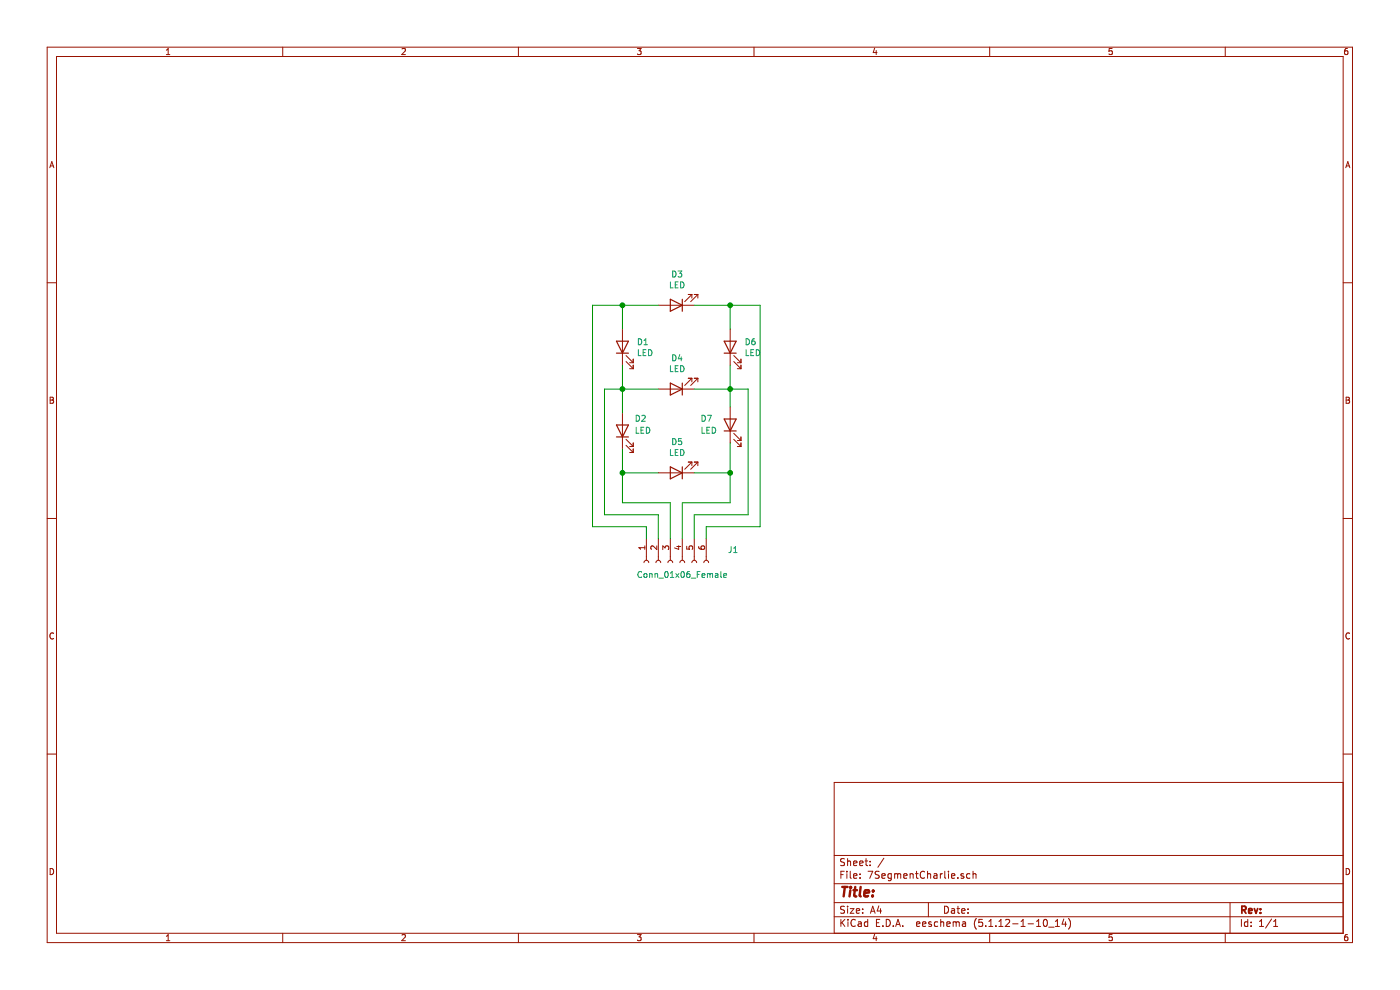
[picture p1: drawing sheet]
EESchema Schematic File Version 4
EELAYER 30 0
EELAYER END
$Descr A4 11693 8268
encoding utf-8
Sheet 1 1
Title ""
Date ""
Rev ""
Comp ""
Comment1 ""
Comment2 ""
Comment3 ""
Comment4 ""
$EndDescr
$Comp
L Device:LED D3
U 1 1
P 5650 2550
F 0 "D3" H 5643 2295 50  0000 C CNN
F 1 "LED" H 5643 2386 50  0000 C CNN
F 2 "7SegmentCharlie:LEDFilament_12mm" H 5650 2550 50  0001 C CNN
F 3 "~" H 5650 2550 50  0001 C CNN
	1    5650 2550
	-1   0    0    1   
$EndComp
$Comp
L Device:LED D4
U 1 1
P 5650 3250
F 0 "D4" H 5643 2995 50  0000 C CNN
F 1 "LED" H 5643 3086 50  0000 C CNN
F 2 "7SegmentCharlie:LEDFilament_12mm" H 5650 3250 50  0001 C CNN
F 3 "~" H 5650 3250 50  0001 C CNN
	1    5650 3250
	-1   0    0    1   
$EndComp
$Comp
L Device:LED D5
U 1 1
P 5650 3950
F 0 "D5" H 5643 3695 50  0000 C CNN
F 1 "LED" H 5643 3786 50  0000 C CNN
F 2 "7SegmentCharlie:LEDFilament_12mm" H 5650 3950 50  0001 C CNN
F 3 "~" H 5650 3950 50  0001 C CNN
	1    5650 3950
	-1   0    0    1   
$EndComp
$Comp
L Device:LED D1
U 1 1
P 5200 2900
F 0 "D1" V 5239 2782 50  0000 R CNN
F 1 "LED" V 5148 2782 50  0000 R CNN
F 2 "7SegmentCharlie:LEDFilament_12mm" H 5200 2900 50  0001 C CNN
F 3 "~" H 5200 2900 50  0001 C CNN
	1    5200 2900
	0    -1   -1   0   
$EndComp
$Comp
L Device:LED D2
U 1 1
P 5200 3600
F 0 "D2" V 5300 3500 50  0000 R CNN
F 1 "LED" V 5200 3500 50  0000 R CNN
F 2 "7SegmentCharlie:LEDFilament_12mm" H 5200 3600 50  0001 C CNN
F 3 "~" H 5200 3600 50  0001 C CNN
	1    5200 3600
	0    -1   -1   0   
$EndComp
$Comp
L Device:LED D7
U 1 1
P 6100 3550
F 0 "D7" V 6150 3800 50  0000 R CNN
F 1 "LED" V 6050 3800 50  0000 R CNN
F 2 "7SegmentCharlie:LEDFilament_12mm" H 6100 3550 50  0001 C CNN
F 3 "~" H 6100 3550 50  0001 C CNN
	1    6100 3550
	0    -1   -1   0   
$EndComp
$Comp
L Device:LED D6
U 1 1
P 6100 2900
F 0 "D6" V 6139 2782 50  0000 R CNN
F 1 "LED" V 6048 2782 50  0000 R CNN
F 2 "7SegmentCharlie:LEDFilament_12mm" H 6100 2900 50  0001 C CNN
F 3 "~" H 6100 2900 50  0001 C CNN
	1    6100 2900
	0    -1   -1   0   
$EndComp
Wire Wire Line
	5500 2550 5200 2550
Wire Wire Line
	5200 2550 5200 2750
Wire Wire Line
	5800 2550 6100 2550
Wire Wire Line
	6100 2550 6100 2750
Wire Wire Line
	6100 3050 6100 3250
Wire Wire Line
	6100 3700 6100 3950
Wire Wire Line
	6100 3950 5800 3950
Wire Wire Line
	5500 3950 5200 3950
Wire Wire Line
	5200 3950 5200 3750
Wire Wire Line
	5200 3450 5200 3250
Wire Wire Line
	5500 3250 5200 3250
Connection ~ 5200 3250
Wire Wire Line
	5800 3250 6100 3250
Connection ~ 6100 3250
Connection ~ 5200 2550
Wire Wire Line
	5200 3050 5200 3250
Wire Wire Line
	6100 3250 6100 3400
Wire Wire Line
	6100 3250 6250 3250
Wire Wire Line
	5200 3250 5050 3250
Wire Wire Line
	5050 3250 5050 4300
Wire Wire Line
	4950 2550 4950 4400
Wire Wire Line
	6100 2550 6350 2550
Connection ~ 6100 2550
Wire Wire Line
	4950 2550 5200 2550
Wire Wire Line
	5700 4200 6100 4200
Wire Wire Line
	6100 4200 6100 3950
Connection ~ 6100 3950
Wire Wire Line
	5200 4200 5200 3950
Wire Wire Line
	5200 4200 5600 4200
Connection ~ 5200 3950
Wire Wire Line
	5500 4300 5050 4300
Wire Wire Line
	5800 4300 5800 4500
Wire Wire Line
	5700 4200 5700 4500
Wire Wire Line
	5600 4500 5600 4200
Wire Wire Line
	5500 4500 5500 4300
$Comp
L Connector:Conn_01x06_Female J1
U 1 1
P 5600 4700
F 0 "J1" V 5492 4175 50  0000 C CNN
F 1 "Conn_01x06_Female" V 5700 4600 50  0000 C CNN
F 2 "7SegmentCharlie:PinHeader_1x06_P2.54mm_NoSilk" H 5600 4700 50  0001 C CNN
F 3 "~" H 5600 4700 50  0001 C CNN
	1    5600 4700
	0    -1   1    0   
$EndComp
Wire Wire Line
	6350 2550 6350 4400
Wire Wire Line
	6250 3250 6250 4300
Wire Wire Line
	6250 4300 5800 4300
Wire Wire Line
	5900 4400 6350 4400
Wire Wire Line
	5900 4400 5900 4500
Wire Wire Line
	4950 4400 5400 4400
Wire Wire Line
	5400 4400 5400 4500
$EndSCHEMATC
